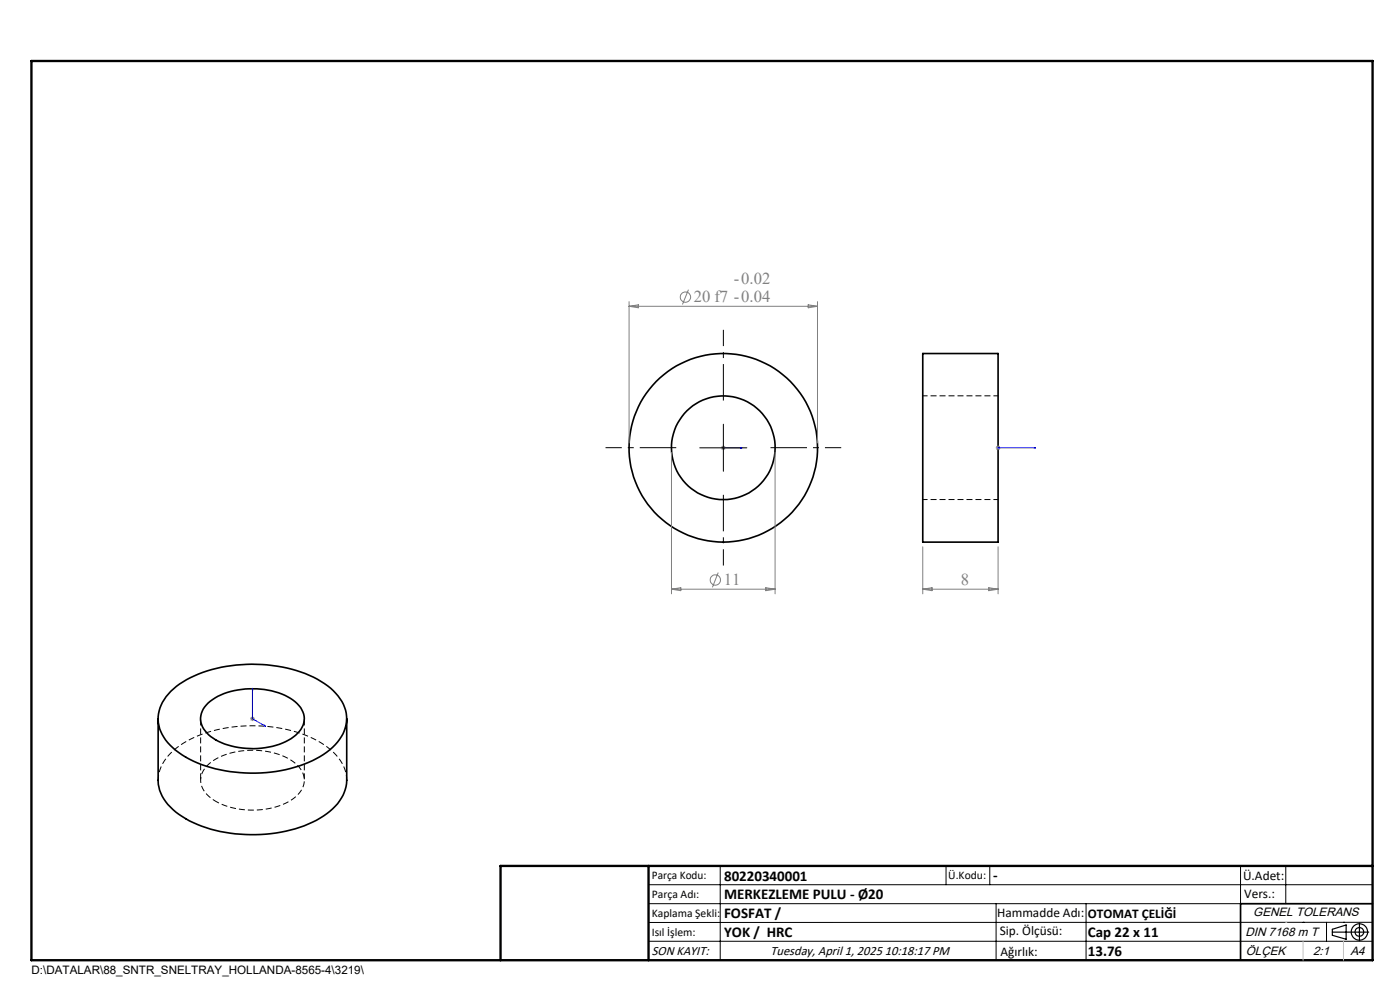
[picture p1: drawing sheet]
<svg xmlns="http://www.w3.org/2000/svg" width="297mm" height="210mm" viewBox="0 0 297 210" stroke-linecap="round" stroke-linejoin="round" font-family="sans-serif">
<g fill="none" stroke="#000" stroke-width=".35">
<path d="M195.8 75h15.9v40h-15.9zM33.5 152.5v13a8.7 8.7 0 0 0 3.8 6.8 26.8 26.8 0 0 0 16.9 4.8 26.1 26.1 0 0 0 15.8-5 8.6 8.6 0 0 0 3.6-6.6v-13M36.2 146.6a23.8 23.8 0 0 1 15-5.6 28.6 28.6 0 0 1 17.6 4 9.6 9.6 0 0 1 4.8 7.5 10 10 0 0 1-5.7 8 31.1 31.1 0 0 1-28.5 .1 10.8 10.8 0 0 1-5.8-7.3 8 8 0 0 1 2.6-6.7zM44.1 149.1a15.2 15.2 0 0 1 12-2.8 11.4 11.4 0 0 1 7.7 3.8 4.3 4.3 0 0 1-1.5 6.2 16.4 16.4 0 0 1-17.6-.1 4.4 4.4 0 0 1-1.6-5.8zM291.2 191.7h-28v12"/>
<circle cx="153.4" cy="95" r="20"/>
<circle cx="153.5" cy="95" r="11"/>
</g>
<path d="M211.8 84h-16M195.8 106h16" fill="none" stroke="#000" stroke-width=".21" stroke-dasharray="1.3 .6" stroke-dashoffset=".3" stroke-linecap="butt"/>
<path d="M73.6 165.5a9.2 9.2 0 0 0-4.8-7.5 29.9 29.9 0 0 0-20.8-3.6 20.3 20.3 0 0 0-12.7 6.4 7.6 7.6 0 0 0-1.7 4.7" fill="none" stroke="#000" stroke-width=".21" stroke-dasharray="1.3 .6" stroke-dashoffset=".2" stroke-linecap="butt"/>
<path d="M45.8 170a16.8 16.8 0 0 0 16.5-.6 4.4 4.4 0 0 0 .3-7.5 16.2 16.2 0 0 0-13.7-2.2 8.5 8.5 0 0 0-6.2 4.7 4.7 4.7 0 0 0 2.5 5.2l.6 .4" fill="none" stroke="#000" stroke-width=".21" stroke-dasharray="1.3 .6" stroke-dashoffset=".5" stroke-linecap="butt"/>
<path d="M42.6 152.4v13.1M64.6 165.5v-13.1" fill="none" stroke="#000" stroke-width=".21" stroke-dasharray="1.3 .6" stroke-dashoffset="-.2" stroke-linecap="butt"/>
<g fill="none" stroke="#808080" stroke-width=".21">
<path d="M133.5 64v30M133.5 65h39.9M133.5 65l1.9-.3v.6zM146 61.4l-1.2 3.2M171.4 64.7l2 .3-2 .3zM173.4 64v30M142.5 96v30M152.9 95h1.1M153.1 94.6l.7 .7M153.5 94.5v1M153.8 94.6l-.7 .7M164.4 96v30"/>
<path d="M211.2 95h1M211.4 94.6l.7 .7M211.7 94.5v1M212.1 94.6l-.7 .7M195.8 116v10M211.7 116v10M142.5 125h21.9M142.5 125l1.9-.3v.6zM152.4 121.5l-1.3 3.1M162.5 124.7l1.9 .3-1.9 .3zM195.8 125h15.9M195.8 125l1.9-.3v.6z"/>
<path d="M209.8 124.7l1.9 .3-1.9 .3zM53.1 152.5h.9M53.2 152.1l.7 .7M53.6 151.9v1.1M53.9 152.1l-.7 .7"/>
<circle cx="145.4" cy="63" r="1.09"/>
<circle cx="151.8" cy="123" r="1.1"/>
</g>
<g fill="none" stroke="#000" stroke-width=".25">
<path d="M282.6 197.7h7.8M282.6 197.1l3-.9v3l-3-.8zM288.4 195.8v3.8M106.2 203.7h185"/>
<circle cx="288.4" cy="197.7" r="1.74"/>
<circle cx="288.4" cy="197.7" r=".93"/>
</g>
<path d="M153.4 95h.1zM153.5 95h.1M153.5 95h3.9M157.4 95h-.4h.4M211.6 95h.2zM211.7 95h.1M211.7 95h8M219.7 95h-.4h.4M53.6 145.9v.4l-.1-.1zM53.6 145.9v6.6l2.8 1.6M56.1 153.8l.3 .3-.3-.1z" fill="none" stroke="#00f" stroke-width=".21"/>
<path d="M143.5 95h-15M153.5 85v-15M163.5 95h15M153.5 105v15" fill="none" stroke="#000" stroke-width=".21" stroke-dasharray="15.2 1.3 1.3 1.3" stroke-dashoffset="7.5" stroke-linecap="butt"/>
<g fill="none" stroke="#000" stroke-width=".21">
<path d="M148.4 95h10M153.5 90v10M137.6 187.7h153.6M137.6 191.7h153.6M137.6 199.7h153.6M152.8 183.7v20M200.7 183.7v4M210 183.7v4M211.3 191.7v12M230.4 191.7v12M263.2 183.7v20M272.8 183.7v8"/>
<path d="M276.4 195.6h.1M281.4 195.6v4.1M285 195.6h.1M291.2 195.6l-153.6 .1"/>
</g>
<path d="M6.7 12.9h284.5v190.8h-284.5zM137.6 183.7v20M291.2 183.7h-185v20" fill="none" stroke="#000" stroke-width=".5"/>
<path d="M276.4 199.7v4M285 199.7v4" fill="none" stroke="#c0c0c0" stroke-width=".21"/>
<path d="M272.8 195.6h.1" fill="none" stroke="#c0c0c0" stroke-width=".25"/>
<g fill="#00f">
<path d="M157 95h.4zM153.4 95h.1z"/>
<path d="M211.6 95h.2zM219.3 95h.4z"/>
<path d="M56.1 153.8l.3 .3-.3-.1zM53.6 145.9v.4l-.1-.1z"/>
</g>
<g font-size="3.5" fill="#808080">
<text x="147.2" y="64.1">20 f7 -0.04</text>
<text x="155.7" y="60.2">-0.02</text>
<text x="153.6" y="124.1">11</text>
<text x="203.8" y="124.1">8</text>
</g>
<g font-size="3.2">
<text x="153.6" y="190.8">MERKEZLEME PULU - Ø20</text>
<text x="153.6" y="186.8">80220340001</text>
<text x="210.7" y="186.6">-</text>
<text x="153.6" y="194.8">FOSFAT /</text>
<text x="153.6" y="198.8">YOK / HRC</text>
<text x="230.8" y="198.7">Cap 22 x 11</text>
<text x="230.8" y="202.8">13.76</text>
</g>
<g font-size="2.8">
<text x="263.7" y="186.7">Ü.Adet:</text>
<text x="263.9" y="190.5">Vers.:</text>
<text x="211.5" y="194.5">Hammadde Adı:</text>
<text x="230.8" y="194.7">OTOMAT ÇELİĞİ</text>
<text x="138.3" y="202.6">SON KAYIT:</text>
<text x="163.5" y="202.6">Tuesday, April 1, 2025 10:18:17 PM</text>
<text x="212.1" y="198.4">Sip. Ölçüsü:</text>
<text x="212.2" y="202.7">Ağırlık:</text>
</g>
<g font-size="2.6">
<text x="265.9" y="194.4">GENEL TOLERANS</text>
<text x="264.2" y="198.5">DIN 7168 m T</text>
<text x="264.3" y="202.6">ÖLÇEK</text>
<text x="278.5" y="202.6">2:1</text>
<text x="286.5" y="202.6">A4</text>
</g>
<g font-size="2.5">
<text x="138.3" y="186.4">Parça Kodu:</text>
<text x="138.3" y="190.5">Parça Adı:</text>
<text x="201.2" y="186.5">Ü.Kodu:</text>
<text x="138.3" y="194.5">Kaplama Şekli:</text>
<text x="138.3" y="198.6">Isıl İşlem:</text>
<text x="6.7" y="206.7">D:\DATALAR\88_SNTR_SNELTRAY_HOLLANDA-8565-4\3219\</text>
</g>
</svg>
